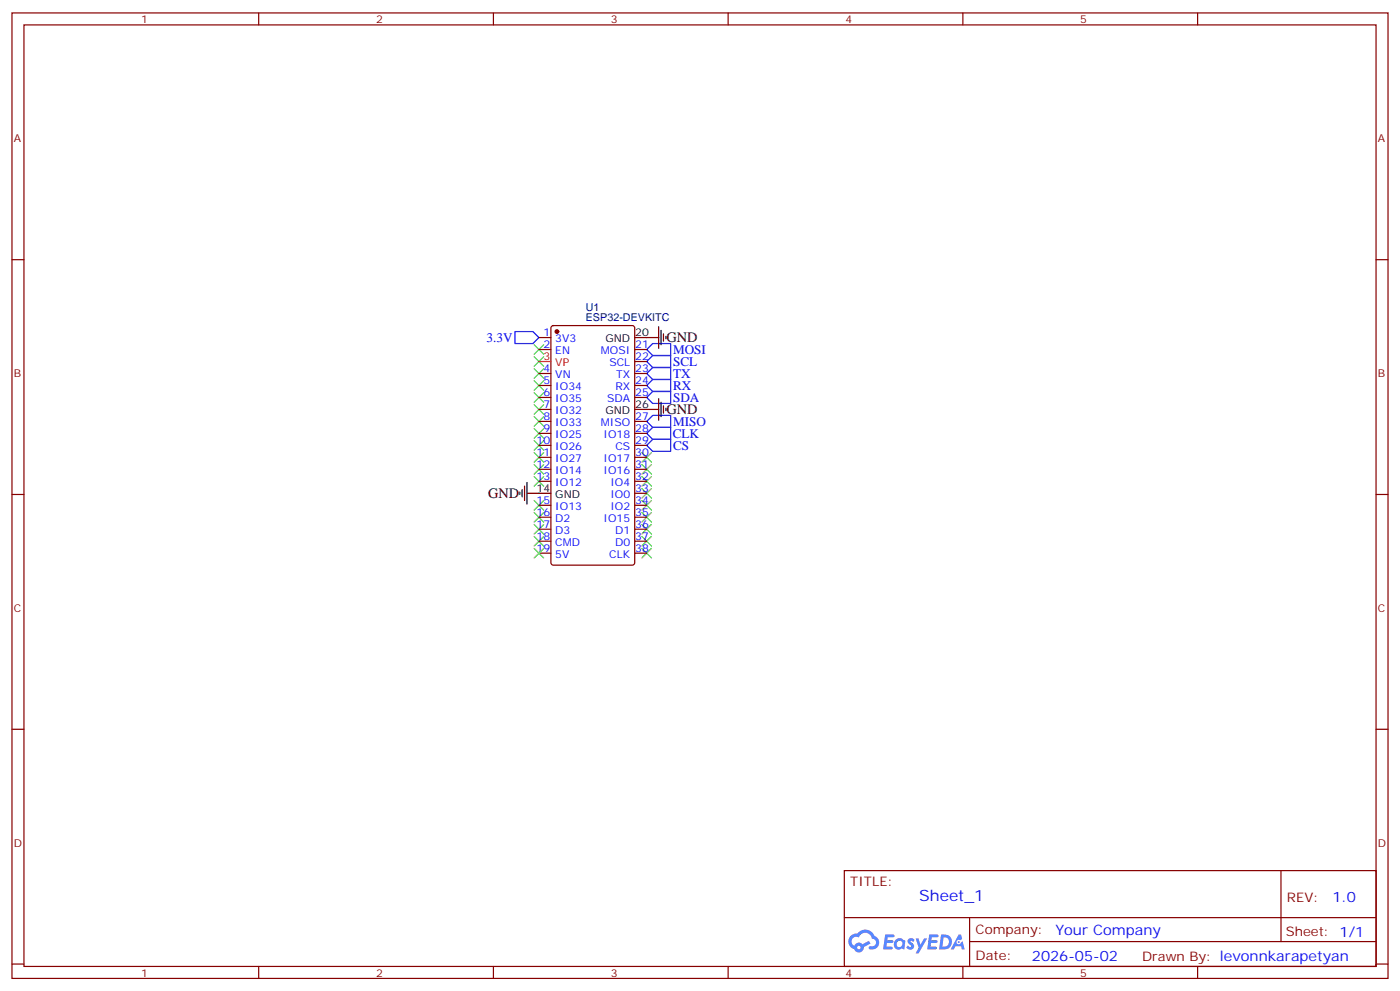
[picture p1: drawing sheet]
# EasyEDA schematic ESP32.json

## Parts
U1  ESP32-DEVKITC  [BULETM-SMD_ESP32-DEVKITC]

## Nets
3.3V: U1.1(3V3)
GND: U1.14(GND) U1.20(GND) U1.26(GND)
CLK: U1.28(IO18)
CS: U1.29(CS)
MISO: U1.27(MISO)
MOSI: U1.21(MOSI)
RX: U1.24(RX)
SCL: U1.22(SCL)
SDA: U1.25(SDA)
TX: U1.23(TX)

Not connected (* = marked no-connect by the designer): U1 2(EN)* 3(VP)* 4(VN)* 5(IO34)* 6(IO35)* 7(IO32)* 8(IO33)* 9(IO25)* 10(IO26)* 11(IO27)* 12(IO14)* 13(IO12)* 15(IO13)* 16(D2)* 17(D3)* 18(CMD)* 19(5V)* 30(IO17)* 31(IO16)* 32(IO4)* 33(IO0)* 34(IO2)* 35(IO15)* 36(D1)* 37(D0)* 38(CLK)*
